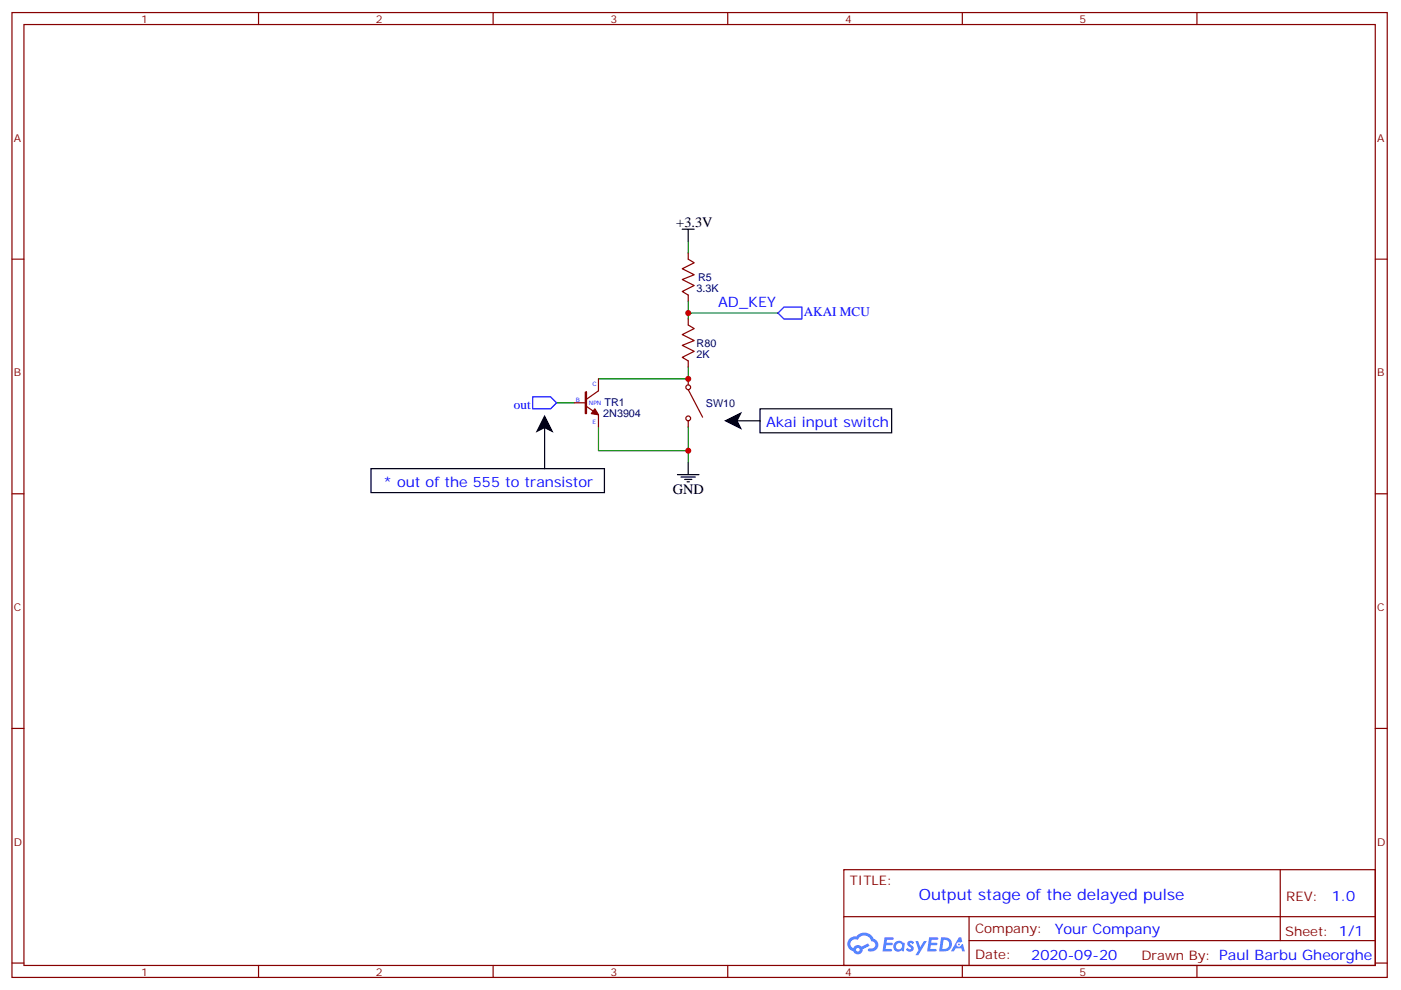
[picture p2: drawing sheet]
<svg xmlns="http://www.w3.org/2000/svg" width="413mm" height="292mm" viewBox="0 0 413 292" stroke-linecap="round" stroke-linejoin="round" font-family="sans-serif">
<g fill="none" stroke="#870000" stroke-width=".35">
<path d="M3.5 3.7h405.4v284.3h-405.4zM7.1 7.2h398.2v277.3h-398.2zM76.2 3.7v3.5M145.3 3.7v3.5M214.5 3.7v3.5M283.6 3.7v3.5M352.8 3.7v3.5M3.5 76.4h3.6M405.3 76.4h3.6M3.5 145.5h3.6M405.3 145.5h3.6M3.5 214.7h3.6"/>
<path d="M405.3 214.7h3.6M248.7 256.3h156.6v28.2h-156.6zM377.3 256.3v20.9M248.7 270.1h156.5M285.6 277.2h119.6M285.6 270.1v14.2M3.5 283.8h3.6M76.2 284.5v3.5M145.3 284.5v3.5M214.5 284.5v3.5M283.6 284.5v3.5M352.8 284.5v3.5"/>
<path d="M405.3 283.8h3.6"/>
</g>
<g fill="#5487ff">
<path d="M267.7 277.5a1.22 1.22 0 0 1 1.7 .2l-.4 .6a.47 .47 0 0 0-.3-.4 .47 .47 0 0 0-.5 .2l.1 .2a1.14 1.14 0 0 1 .8 1.8 1.14 1.14 0 0 1-1.9 0l-.2-.2 .5-.6 .7 .5a.29 .29 0 0 0 .3-.3 .29 .29 0 0 0-.2-.3 1.04 1.04 0 0 1-.6-1.7z"/>
<path d="M260.7 276.2h2.4l.3 .2-.2 .5-1.8 .1-.1 .8h1.5l.3 .4-.3 .4h-1.6l-.2 1.1h1.7l.2 .3-.2 .3-2.6 .1z"/>
<path d="M273.8 276.2h2.4l.3 .2-.1 .5-1.8 .1-.2 .8h1.6l.3 .4-.4 .4-1.6-.1-.1 1.1 1.7 .1 .2 .3-.2 .3-2.6 .1z"/>
<path d="M282.6 276.2h.7l.3 1.3-.6 .3a.69 .69 0 0 0-1 .3 .69 .69 0 0 0 .4 .9 .69 .69 0 0 0 .9-.6l.5-.2 .6 2.2h-.8l-.2-.9h-1.8l-.5 .9h-.8z"/>
<path d="M269.8 277.3h.8l.6 1.8 1.1-1.8h.9l-2.6 4.2h-.8l.9-1.5z"/>
<path d="M277.4 276.2l-.6 4.2h1.3a2.11 2.11 0 0 0 2.5-2.1 2.11 2.11 0 0 0-2.5-2.1zM278.1 277a1.39 1.39 0 0 1 1.7 1.4 1.39 1.39 0 0 1-1.8 1.2h-.3z"/>
<path d="M263.7 277.8a1.54 1.54 0 0 0-.1 2.2 1.54 1.54 0 0 0 2.2 .1l.6 .3 .3-2.3-.2-.3h-.4a1.49 1.49 0 0 0-2.4 0zM264 278.8a.94 .94 0 0 1 1.8 0 .94 .94 0 0 1-1.8 0z"/>
<path d="M250.4 276.6a2.18 2.18 0 0 0 1.1 3.7 1.44 1.44 0 0 0 1.6 .9 1.44 1.44 0 0 0 1.2-1.4l2-1.1-.5-.7-1.9 1a1.47 1.47 0 0 0-2.4 .4 1.39 1.39 0 0 1-.7-1.9 1.39 1.39 0 0 1 2-.5 2.12 2.12 0 0 1 2.2-1.3 2.12 2.12 0 0 1 1.9 1.7 1.14 1.14 0 0 1 1.1 1.4 1.14 1.14 0 0 1-1.7 .7 .43 .43 0 0 0-.5 .4 .43 .43 0 0 0 .4 .5 1.98 1.98 0 0 0 2.5-1.2 1.98 1.98 0 0 0-1.2-2.6 3.1 3.1 0 0 0-5.3-.6l-.9 .1zM252.3 279.9a.55 .55 0 0 1 1.1 0 .55 .55 0 0 1-1.1 0z"/>
<circle cx="282.6" cy="278.3" r=".26"/>
</g>
<path d="M202.8 71.1v3.5M202.8 92.3h26.5M202.8 88.7v5.3M164 118.7h5.3M202.8 108.1v3.6h-26.4M176.4 125.8v7h26.4M202.8 125.8v10.5" fill="none" stroke="#008700" stroke-width=".35"/>
<path d="M229.3 92.3l1.8-1.8h5.3v3.5h-5.3zM157 116.9h5.3l1.7 1.8-1.7 1.8h-5.3z" fill="none" stroke="#00f" stroke-width=".35"/>
<g fill="none" stroke="#870000" stroke-width=".35">
<path d="M202.8 74.6v1.8l1.8 1-3.5 1.8 3.5 1.8-3.5 1.4 3.5 1.7-3.5 1.8 1.7 1.1v1.7M202.8 94v1.8l1.8 1-3.5 1.8 3.5 1.8-3.5 1.4 3.5 1.7-3.5 1.8 1.7 1.1v1.7M169.3 118.7h3.6M172.5 115.5h.4v6.4h-.4zM172.9 119.8l3.5 2.4v3.6M176.4 111.7v3.5l-3.5 2.5M202.8 111.7v1.7M202.8 114.8l4.3 8.1M202.8 124v1.8"/>
<circle cx="202.8" cy="114.1" r=".71"/>
<circle cx="202.8" cy="123.3" r=".71"/>
</g>
<path d="M201.1 67.6h3.5M202.8 67.6v3.5M109.4 138.1h68.8v7.1h-68.8zM160.5 125.8v12.3M199.7 139.9h6.3M202.8 136.3v3.6M215.2 124h8.8M224 120.5h38.8v7h-38.8zM200.7 140.6h4.3M201.8 141.3h2.1M202.5 142h.7" fill="none" stroke="#000" stroke-width=".35"/>
<path d="M160.5 122.2l2.7 5.3-2.7-1.3-2.6 1.3zM213.4 124l5.3-2.6-1.3 2.6 1.3 2.6z" fill="#000"/>
<path d="M175.3 120.5l1.1 1.7-2.1-.3z" fill="#870000" stroke="#870000" stroke-width=".35"/>
<g fill="#c00">
<circle cx="202.8" cy="92.3" r=".88"/>
<circle cx="202.8" cy="111.7" r=".88"/>
<circle cx="202.8" cy="132.8" r=".88"/>
</g>
<text font-size="4.6" fill="#00f" x="270.8" y="265.3">Output stage of the delayed pulse</text>
<g font-size="4.2">
<text x="199.3" y="66.9">+3.3V</text>
<text x="198.3" y="145.5">GND</text>
</g>
<g font-size="4.2" fill="#00f">
<text x="211.7" y="90.5">AD_KEY</text>
<text x="225.8" y="125.8">Akai input switch</text>
<text x="112.9" y="143.4">* out of the 555 to transistor</text>
<text x="392.5" y="265.6">1.0</text>
<text x="310.9" y="275.1">Your Company</text>
<text x="304" y="282.9">2020-09-20</text>
</g>
<g font-size="3.9" fill="#00f">
<text x="236.9" y="93">AKAI MCU</text>
<text x="151.5" y="120.5">out</text>
</g>
<g font-size="3.9" fill="#800">
<text x="250.5" y="260.9">TITLE:</text>
<text x="379.1" y="265.6">REV:</text>
<text x="287.4" y="275.1">Company:</text>
<text x="378.7" y="275.7">Sheet: 1/1</text>
<text x="287.4" y="282.8">Date:</text>
<text x="336.4" y="282.8">Drawn By: Paul Barbu Gheorghe</text>
</g>
<g font-size="3.2" fill="#800">
<text x="41.6" y="6.7">1</text>
<text x="110.8" y="6.7">2</text>
<text x="179.9" y="6.7">3</text>
<text x="249.1" y="6.7">4</text>
<text x="318.2" y="6.7">5</text>
<text x="4.1" y="41.8">A</text>
<text x="405.9" y="41.8">A</text>
<text x="4.1" y="110.9">B</text>
<text x="405.9" y="110.9">B</text>
<text x="4.1" y="180.1">C</text>
<text x="405.9" y="180.1">C</text>
<text x="4.1" y="249.2">D</text>
<text x="405.9" y="249.2">D</text>
<text x="41.6" y="287.5">1</text>
<text x="110.8" y="287.5">2</text>
<text x="179.9" y="287.5">3</text>
<text x="249.1" y="287.5">4</text>
<text x="318.2" y="287.5">5</text>
</g>
<g font-size="3.2" fill="#000080">
<text x="205.7" y="82.7">R5</text>
<text x="205.3" y="86">3.3K</text>
<text x="205.3" y="105.4">2K</text>
<text x="205.3" y="102.2">R80</text>
<text x="178.2" y="119.8">TR1</text>
<text x="208" y="119.8">SW10</text>
<text x="177.8" y="122.9">2N3904</text>
</g>
<g font-size="1.8" fill="#00f">
<text x="174.6" y="113.8">C</text>
<text x="169.7" y="118.4">B</text>
<text x="173.6" y="119.4">NPN</text>
<text x="174.6" y="125.1">E</text>
</g>
</svg>
